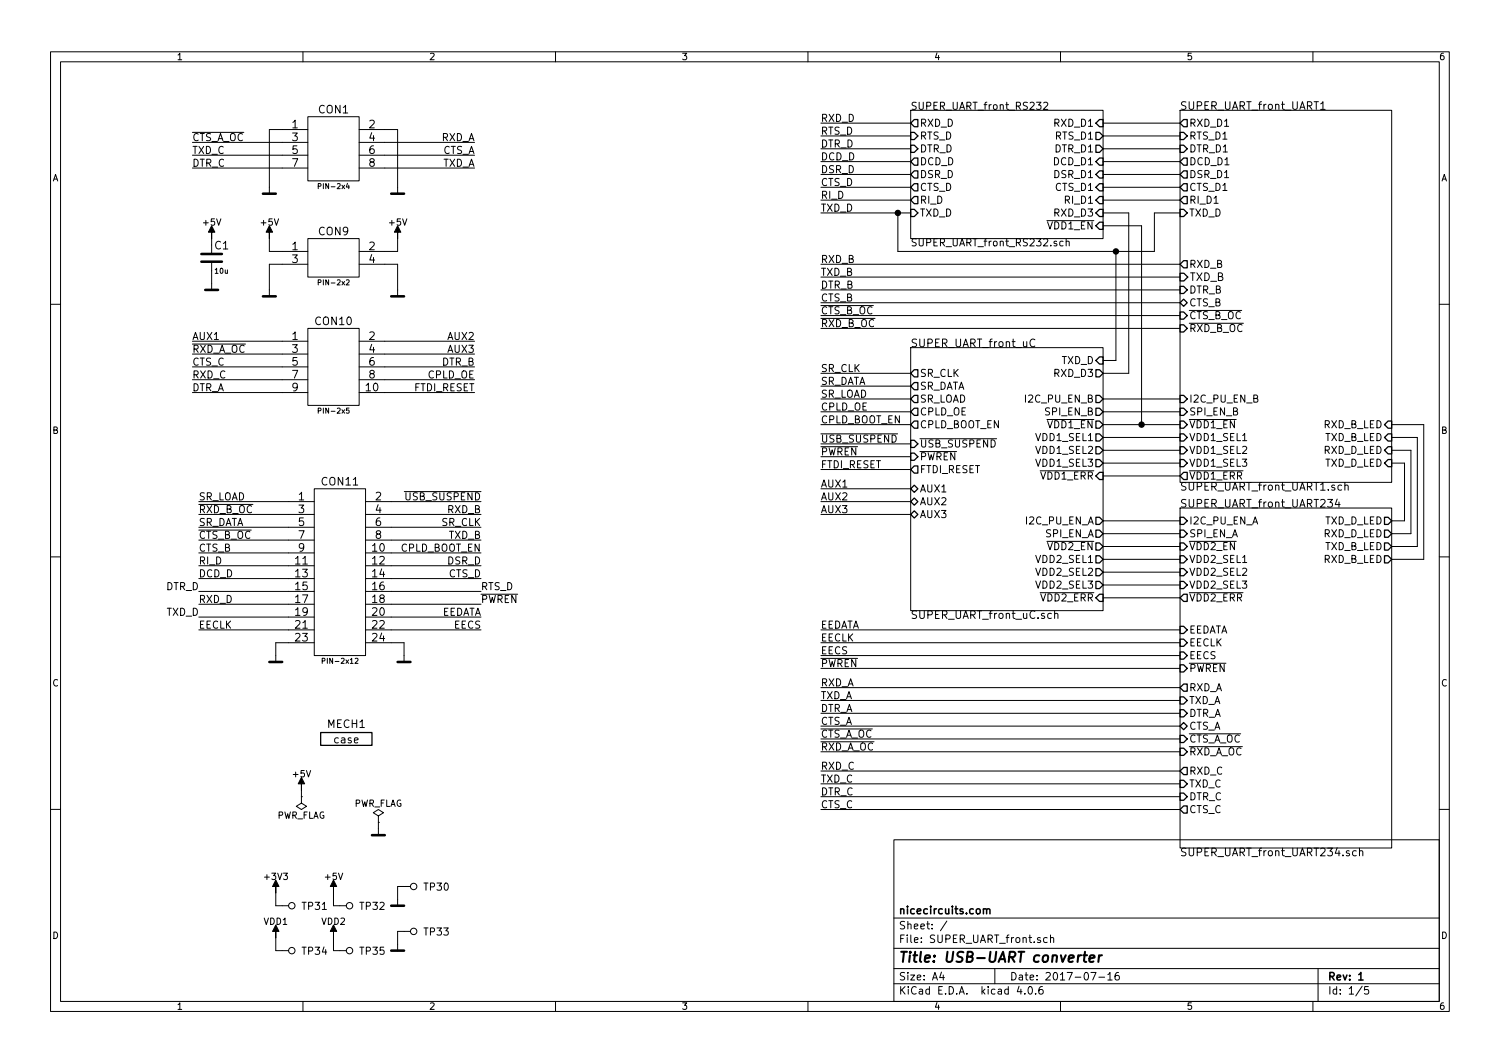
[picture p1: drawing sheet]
EESchema Schematic File Version 2
LIBS:SUPER_UART_front-rescue
LIBS:_test_
LIBS:niceAVR
LIBS:niceCommunicationIC
LIBS:niceConectorsOther
LIBS:niceDiodes
LIBS:niceDrivers
LIBS:niceLogic
LIBS:niceMechanical
LIBS:niceModules
LIBS:niceMosfets
LIBS:niceOpamps
LIBS:nicePinheaders
LIBS:nicePowerSupplies
LIBS:niceResonators
LIBS:niceRLC
LIBS:niceSensors
LIBS:niceSTM32
LIBS:niceSwitches
LIBS:niceTerminalBlocks
LIBS:Test
LIBS:pnAnalogOther
LIBS:pnConnector
LIBS:pnDiode
LIBS:pnLogic
LIBS:pnModules
LIBS:pnOpamp
LIBS:pnPins
LIBS:pnPowerManagement
LIBS:pnRC
LIBS:pnSwitches
LIBS:pnSymbols
LIBS:pnTransistor
LIBS:pnRelay
LIBS:74xgxx
LIBS:74xx
LIBS:cmos4000
LIBS:niceIsolators
LIBS:conn
LIBS:niceCpld
LIBS:niceFFC
LIBS:power
LIBS:SUPER_UART_front-cache
EELAYER 25 0
EELAYER END
$Descr A4 11693 8268
encoding utf-8
Sheet 1 5
Title "USB-UART converter"
Date "2017-07-16"
Rev "1"
Comp "nicecircuits.com"
Comment1 ""
Comment2 ""
Comment3 ""
Comment4 ""
$EndDescr
$Sheet
S 7100 2700 1500 2050
U 5914893E
F0 "SUPER_UART_front_uC" 60
F1 "SUPER_UART_front_uC.sch" 60
F2 "TXD_D" I R 8600 2800 56 
F3 "RXD_D3" O R 8600 2900 56 
F4 "~I2C_PU_EN_B" O R 8600 3100 56 
F5 "SPI_EN_B" O R 8600 3200 56 
F6 "~I2C_PU_EN_A" O R 8600 4050 56 
F7 "SPI_EN_A" O R 8600 4150 56 
F8 "VDD1_SEL1" O R 8600 3400 56 
F9 "VDD1_SEL2" O R 8600 3500 56 
F10 "VDD1_SEL3" O R 8600 3600 56 
F11 "~VDD1_EN" O R 8600 3300 56 
F12 "VDD2_SEL1" O R 8600 4350 56 
F13 "VDD2_SEL2" O R 8600 4450 56 
F14 "VDD2_SEL3" O R 8600 4550 56 
F15 "~VDD2_EN" O R 8600 4250 56 
F16 "~USB_SUSPEND" I L 7100 3450 56 
F17 "~PWREN" I L 7100 3550 56 
F18 "FTDI_RESET" O L 7100 3650 56 
F19 "SR_CLK" O L 7100 2900 56 
F20 "SR_DATA" O L 7100 3000 56 
F21 "SR_LOAD" O L 7100 3100 56 
F22 "CPLD_OE" O L 7100 3200 56 
F23 "CPLD_BOOT_EN" O L 7100 3300 56 
F24 "~VDD2_ERR" I R 8600 4650 56 
F25 "~VDD1_ERR" I R 8600 3700 56 
F26 "AUX1" B L 7100 3800 56 
F27 "AUX2" B L 7100 3900 56 
F28 "AUX3" B L 7100 4000 56 
$EndSheet
$Comp
L dummy_mech MECH1
U 1 1
P 2700 5750
F 0 "MECH1" H 2700 5870 60  0000 C CNN
F 1 "case" H 2700 5750 60  0000 C CNN
F 2 "dummy" H 2700 5660 40  0001 C CNN
F 3 "" H 2700 5750 60  0001 C CNN
	1    2700 5750
	1    0    0    -1  
$EndComp
$Sheet
S 7100 850  1500 1000
U 5933A622
F0 "SUPER_UART_front_RS232" 56
F1 "SUPER_UART_front_RS232.sch" 56
F2 "DSR_D" O L 7100 1350 56 
F3 "DCD_D" O L 7100 1250 56 
F4 "RXD_D" O L 7100 950 56 
F5 "CTS_D" O L 7100 1450 56 
F6 "RI_D" O L 7100 1550 56 
F7 "DTR_D" I L 7100 1150 56 
F8 "RTS_D" I L 7100 1050 56 
F9 "RTS_D1" O R 8600 1050 56 
F10 "DTR_D1" O R 8600 1150 56 
F11 "DSR_D1" I R 8600 1350 56 
F12 "DCD_D1" I R 8600 1250 56 
F13 "RXD_D1" I R 8600 950 56 
F14 "CTS_D1" I R 8600 1450 56 
F15 "RI_D1" I R 8600 1550 56 
F16 "RXD_D3" I R 8600 1650 56 
F17 "TXD_D" I L 7100 1650 56 
F18 "~VDD1_EN" I R 8600 1750 56 
$EndSheet
$Sheet
S 9200 850  1650 2900
U 59119AE0
F0 "SUPER_UART_front_UART1" 60
F1 "SUPER_UART_front_UART1.sch" 60
F2 "TXD_B" I L 9200 2150 60 
F3 "TXD_D_LED" I R 10850 3600 56 
F4 "RXD_D_LED" I R 10850 3500 56 
F5 "DTR_B" I L 9200 2250 56 
F6 "TXD_D" I L 9200 1650 56 
F7 "DTR_D1" I L 9200 1150 56 
F8 "RTS_D1" I L 9200 1050 56 
F9 "~I2C_PU_EN_B" I L 9200 3100 56 
F10 "TXD_B_LED" I R 10850 3400 56 
F11 "RXD_B_LED" I R 10850 3300 56 
F12 "VDD1_SEL1" I L 9200 3400 56 
F13 "VDD1_SEL2" I L 9200 3500 56 
F14 "VDD1_SEL3" I L 9200 3600 56 
F15 "~VDD1_EN" I L 9200 3300 56 
F16 "RXD_D1" O L 9200 950 56 
F17 "CTS_D1" O L 9200 1450 56 
F18 "DCD_D1" O L 9200 1250 56 
F19 "DSR_D1" O L 9200 1350 56 
F20 "RI_D1" O L 9200 1550 56 
F21 "RXD_B" O L 9200 2050 56 
F22 "CTS_B" B L 9200 2350 56 
F23 "SPI_EN_B" I L 9200 3200 56 
F24 "~CTS_B_OC" I L 9200 2450 56 
F25 "~RXD_B_OC" I L 9200 2550 56 
F26 "~VDD1_ERR" O L 9200 3700 56 
$EndSheet
$Sheet
S 9200 3950 1650 2650
U 5911B250
F0 "SUPER_UART_front_UART234" 60
F1 "SUPER_UART_front_UART234.sch" 60
F2 "TXD_A" I L 9200 5450 56 
F3 "EEDATA" I L 9200 4900 56 
F4 "EECLK" I L 9200 5000 56 
F5 "EECS" I L 9200 5100 56 
F6 "~PWREN" I L 9200 5200 56 
F7 "SPI_EN_A" I L 9200 4150 56 
F8 "~I2C_PU_EN_A" I L 9200 4050 56 
F9 "RXD_D_LED" O R 10850 4150 56 
F10 "TXD_D_LED" O R 10850 4050 56 
F11 "TXD_B_LED" O R 10850 4250 56 
F12 "RXD_B_LED" O R 10850 4350 56 
F13 "VDD2_SEL1" I L 9200 4350 56 
F14 "VDD2_SEL2" I L 9200 4450 56 
F15 "VDD2_SEL3" I L 9200 4550 56 
F16 "~VDD2_EN" I L 9200 4250 56 
F17 "DTR_A" I L 9200 5550 56 
F18 "CTS_A" B L 9200 5650 56 
F19 "TXD_C" I L 9200 6100 56 
F20 "DTR_C" I L 9200 6200 56 
F21 "RXD_C" O L 9200 6000 56 
F22 "CTS_C" O L 9200 6300 56 
F23 "RXD_A" O L 9200 5350 56 
F24 "~CTS_A_OC" I L 9200 5750 56 
F25 "~RXD_A_OC" I L 9200 5850 56 
F26 "~VDD2_ERR" O L 9200 4650 56 
$EndSheet
Text Label 6400 1350 0    56   ~ 0
DSR_D
Text Label 6400 1250 0    56   ~ 0
DCD_D
Text Label 6400 950  0    56   ~ 0
RXD_D
Text Label 6400 1450 0    56   ~ 0
CTS_D
Text Label 6400 1550 0    56   ~ 0
RI_D
Text Label 6400 1150 0    56   ~ 0
DTR_D
Text Label 6400 1050 0    56   ~ 0
RTS_D
Text Label 6400 1650 0    56   ~ 0
TXD_D
Text Label 6400 2150 0    56   ~ 0
TXD_B
Text Label 6400 2250 0    56   ~ 0
DTR_B
Text Label 6400 2050 0    56   ~ 0
RXD_B
Text Label 6400 2350 0    56   ~ 0
CTS_B
Text Label 6400 2450 0    56   ~ 0
~CTS_B_OC
Text Label 6400 2550 0    56   ~ 0
~RXD_B_OC
Text Label 6400 5450 0    56   ~ 0
TXD_A
Text Label 6400 4900 0    56   ~ 0
EEDATA
Text Label 6400 5000 0    56   ~ 0
EECLK
Text Label 6400 5100 0    56   ~ 0
EECS
Text Label 6400 5200 0    56   ~ 0
~PWREN
Text Label 6400 5550 0    56   ~ 0
DTR_A
Text Label 6400 5650 0    56   ~ 0
CTS_A
Text Label 6400 6100 0    56   ~ 0
TXD_C
Text Label 6400 6200 0    56   ~ 0
DTR_C
Text Label 6400 6000 0    56   ~ 0
RXD_C
Text Label 6400 6300 0    56   ~ 0
CTS_C
Text Label 6400 5350 0    56   ~ 0
RXD_A
Text Label 3750 4400 2    56   ~ 0
DSR_D
Text Label 1550 4500 0    56   ~ 0
DCD_D
Text Label 1550 4700 0    56   ~ 0
RXD_D
Text Label 3750 4500 2    56   ~ 0
CTS_D
Text Label 1550 4400 0    56   ~ 0
RI_D
Text Label 1550 4600 2    56   ~ 0
DTR_D
Text Label 3750 4600 0    56   ~ 0
RTS_D
Text Label 1550 4800 2    56   ~ 0
TXD_D
Text Label 3750 4200 2    56   ~ 0
TXD_B
Text Label 3700 2850 2    56   ~ 0
DTR_B
Text Label 3750 4000 2    56   ~ 0
RXD_B
Text Label 1550 4300 0    56   ~ 0
CTS_B
Text Label 1550 4200 0    56   ~ 0
~CTS_B_OC
Text Label 1550 4000 0    56   ~ 0
~RXD_B_OC
Text Label 3700 1300 2    56   ~ 0
TXD_A
Text Label 3750 4800 2    56   ~ 0
EEDATA
Text Label 1550 4900 0    56   ~ 0
EECLK
Text Label 3750 4900 2    56   ~ 0
EECS
Text Label 3750 4700 0    56   ~ 0
~PWREN
Text Label 1500 3050 0    56   ~ 0
DTR_A
Text Label 3700 1200 2    56   ~ 0
CTS_A
Text Label 1500 1200 0    56   ~ 0
TXD_C
Text Label 1500 1300 0    56   ~ 0
DTR_C
Text Label 1500 2950 0    56   ~ 0
RXD_C
Text Label 1500 2850 0    56   ~ 0
CTS_C
Text Label 3700 1100 2    56   ~ 0
RXD_A
Text Label 3750 3900 2    56   ~ 0
~USB_SUSPEND
Text Label 3700 3050 2    56   ~ 0
FTDI_RESET
Text Label 3750 4100 2    56   ~ 0
SR_CLK
Text Label 1550 4100 0    56   ~ 0
SR_DATA
Text Label 1550 3900 0    56   ~ 0
SR_LOAD
Text Label 3700 2950 2    56   ~ 0
CPLD_OE
Text Label 3750 4300 2    56   ~ 0
CPLD_BOOT_EN
Text Label 6400 5750 0    56   ~ 0
~CTS_A_OC
Text Label 6400 5850 0    56   ~ 0
~RXD_A_OC
Text Label 1500 1100 0    56   ~ 0
~CTS_A_OC
Text Label 1500 2750 0    56   ~ 0
~RXD_A_OC
Text Label 6400 3550 0    56   ~ 0
~PWREN
Text Label 6400 3450 0    56   ~ 0
~USB_SUSPEND
Text Label 6400 3650 0    56   ~ 0
FTDI_RESET
Text Label 6400 2900 0    56   ~ 0
SR_CLK
Text Label 6400 3000 0    56   ~ 0
SR_DATA
Text Label 6400 3100 0    56   ~ 0
SR_LOAD
Text Label 6400 3200 0    56   ~ 0
CPLD_OE
Text Label 6400 3300 0    56   ~ 0
CPLD_BOOT_EN
$Comp
L GND #PWR01
U 1 1
P 1650 2200
F 0 "#PWR01" H 1685 2175 10  0001 C CNN
F 1 "GND" H 1620 2175 10  0001 C CNN
F 2 "" H 1650 2200 50  0001 C CNN
F 3 "" H 1650 2200 50  0001 C CNN
	1    1650 2200
	1    0    0    -1  
$EndComp
$Comp
L +5V-RESCUE-SUPER_UART_front #PWR02
U 1 1
P 1650 1850
F 0 "#PWR02" V 1615 1925 10  0001 C CNN
F 1 "+5V" H 1650 1980 50  0000 C CNN
F 2 "" H 1650 1850 50  0001 C CNN
F 3 "" H 1650 1850 50  0001 C CNN
	1    1650 1850
	1    0    0    -1  
$EndComp
$Comp
L C C1
U 1 1
P 1650 2000
F 0 "C1" H 1670 2100 60  0000 L CNN
F 1 "10u" H 1670 1900 40  0000 L CNN
F 2 "niceRLC:0805_N" H 1670 1840 40  0001 L CNN
F 3 "" H 1650 2000 56  0001 C CNN
F 4 "Value" H 1650 2000 60  0001 C CNN "Fieldname"
	1    1650 2000
	1    0    0    -1  
$EndComp
Wire Wire Line
	8600 950  9200 950 
Wire Wire Line
	8600 1050 9200 1050
Wire Wire Line
	9200 1150 8600 1150
Wire Wire Line
	8600 1250 9200 1250
Wire Wire Line
	9200 1350 8600 1350
Wire Wire Line
	8600 1450 9200 1450
Wire Wire Line
	9200 1550 8600 1550
Wire Wire Line
	8600 3100 9200 3100
Wire Wire Line
	9200 3200 8600 3200
Wire Wire Line
	8600 3300 9200 3300
Wire Wire Line
	9200 3400 8600 3400
Wire Wire Line
	8600 3500 9200 3500
Wire Wire Line
	9200 3600 8600 3600
Wire Wire Line
	8600 4050 9200 4050
Wire Wire Line
	9200 4150 8600 4150
Wire Wire Line
	8600 4250 9200 4250
Wire Wire Line
	9200 4350 8600 4350
Wire Wire Line
	8600 4450 9200 4450
Wire Wire Line
	9200 4550 8600 4550
Wire Wire Line
	8600 2800 8700 2800
Wire Wire Line
	8700 2800 8700 1950
Connection ~ 8700 1950
Wire Wire Line
	8600 2900 8800 2900
Wire Wire Line
	8800 2900 8800 1650
Wire Wire Line
	8800 1650 8600 1650
Wire Wire Line
	6400 2050 9200 2050
Wire Wire Line
	6400 2150 9200 2150
Wire Wire Line
	6400 2250 9200 2250
Wire Wire Line
	6400 2350 9200 2350
Wire Wire Line
	6400 2450 9200 2450
Wire Wire Line
	6400 2550 9200 2550
Wire Wire Line
	6400 4900 9200 4900
Wire Wire Line
	6400 5000 9200 5000
Wire Wire Line
	6400 5100 9200 5100
Wire Wire Line
	6400 5200 9200 5200
Wire Wire Line
	6400 5350 9200 5350
Wire Wire Line
	6400 5450 9200 5450
Wire Wire Line
	6400 5550 9200 5550
Wire Wire Line
	6400 5650 9200 5650
Wire Wire Line
	6400 6000 9200 6000
Wire Wire Line
	6400 6100 9200 6100
Wire Wire Line
	6400 6200 9200 6200
Wire Wire Line
	6400 6300 9200 6300
Wire Wire Line
	10850 4050 10950 4050
Wire Wire Line
	10950 4050 10950 3600
Wire Wire Line
	10950 3600 10850 3600
Wire Wire Line
	10850 3500 11000 3500
Wire Wire Line
	11000 3500 11000 4150
Wire Wire Line
	11000 4150 10850 4150
Wire Wire Line
	10850 4250 11050 4250
Wire Wire Line
	11050 4250 11050 3400
Wire Wire Line
	11050 3400 10850 3400
Wire Wire Line
	10850 3300 11100 3300
Wire Wire Line
	11100 3300 11100 4350
Wire Wire Line
	11100 4350 10850 4350
Wire Wire Line
	6400 950  7100 950 
Wire Wire Line
	6400 1050 7100 1050
Wire Wire Line
	6400 1150 7100 1150
Wire Wire Line
	6400 1250 7100 1250
Wire Wire Line
	6400 1350 7100 1350
Wire Wire Line
	6400 1450 7100 1450
Wire Wire Line
	6400 1550 7100 1550
Wire Wire Line
	6400 1650 7100 1650
Wire Wire Line
	3000 3050 3700 3050
Wire Wire Line
	3050 3900 3750 3900
Wire Wire Line
	3050 4100 3750 4100
Wire Wire Line
	2250 4400 1550 4400
Wire Wire Line
	2250 3900 1550 3900
Wire Wire Line
	2250 4100 1550 4100
Wire Wire Line
	3050 4500 3750 4500
Wire Wire Line
	2250 4800 1550 4800
Wire Wire Line
	3050 4000 3750 4000
Wire Wire Line
	3050 4200 3750 4200
Wire Wire Line
	3000 2850 3700 2850
Wire Wire Line
	2250 4300 1550 4300
Wire Wire Line
	2250 4200 1550 4200
Wire Wire Line
	2250 4000 1550 4000
Wire Wire Line
	7000 1650 7000 1950
Connection ~ 7000 1650
Wire Wire Line
	3050 4800 3750 4800
Wire Wire Line
	2250 4900 1550 4900
Wire Wire Line
	3050 4900 3750 4900
Wire Wire Line
	3050 4600 3750 4600
Wire Wire Line
	3000 1100 3700 1100
Wire Wire Line
	3000 1300 3700 1300
Wire Wire Line
	2200 3050 1500 3050
Wire Wire Line
	3000 1200 3700 1200
Wire Wire Line
	2200 2950 1500 2950
Wire Wire Line
	2200 1200 1500 1200
Wire Wire Line
	2200 1300 1500 1300
Wire Wire Line
	2200 2850 1500 2850
Wire Wire Line
	2250 4500 1550 4500
Wire Wire Line
	2250 4700 1550 4700
Wire Wire Line
	2250 4600 1550 4600
Wire Wire Line
	3050 4400 3750 4400
Wire Wire Line
	3000 2950 3700 2950
Wire Wire Line
	3050 4700 3750 4700
Wire Wire Line
	3050 4300 3750 4300
Wire Wire Line
	6400 5750 9200 5750
Wire Wire Line
	6400 5850 9200 5850
Wire Wire Line
	1500 1100 2200 1100
Wire Wire Line
	1500 2750 2200 2750
Wire Wire Line
	7100 3650 6400 3650
Wire Wire Line
	7100 3550 6400 3550
Wire Wire Line
	7100 3450 6400 3450
Wire Wire Line
	7100 3000 6400 3000
Wire Wire Line
	7100 2900 6400 2900
Wire Wire Line
	7100 3200 6400 3200
Wire Wire Line
	7100 3100 6400 3100
Wire Wire Line
	7100 3300 6400 3300
Wire Wire Line
	9200 3700 8600 3700
Wire Wire Line
	8600 4650 9200 4650
Wire Wire Line
	1650 2100 1650 2200
Wire Wire Line
	1650 1900 1650 1850
$Comp
L +5V-RESCUE-SUPER_UART_front #PWR03
U 1 1
P 2350 6150
F 0 "#PWR03" V 2315 6225 10  0001 C CNN
F 1 "+5V" H 2350 6280 50  0000 C CNN
F 2 "" H 2350 6150 50  0001 C CNN
F 3 "" H 2350 6150 50  0001 C CNN
	1    2350 6150
	1    0    0    -1  
$EndComp
$Comp
L GND #PWR04
U 1 1
P 2950 6450
F 0 "#PWR04" H 2985 6425 10  0001 C CNN
F 1 "GND" H 2920 6425 10  0001 C CNN
F 2 "" H 2950 6450 50  0001 C CNN
F 3 "" H 2950 6450 50  0001 C CNN
	1    2950 6450
	1    0    0    -1  
$EndComp
$Comp
L PWR_FLAG #FLG05
U 1 1
P 2950 6400
F 0 "#FLG05" H 2950 6475 50  0001 C CNN
F 1 "PWR_FLAG" H 2950 6550 50  0000 C CNN
F 2 "" H 2950 6400 50  0001 C CNN
F 3 "" H 2950 6400 50  0001 C CNN
	1    2950 6400
	1    0    0    -1  
$EndComp
$Comp
L PWR_FLAG #FLG06
U 1 1
P 2350 6200
F 0 "#FLG06" H 2350 6275 50  0001 C CNN
F 1 "PWR_FLAG" H 2350 6350 50  0000 C CNN
F 2 "" H 2350 6200 50  0001 C CNN
F 3 "" H 2350 6200 50  0001 C CNN
	1    2350 6200
	-1   0    0    1   
$EndComp
Wire Wire Line
	2350 6200 2350 6150
Wire Wire Line
	2950 6450 2950 6400
Wire Wire Line
	7000 1950 9000 1950
Wire Wire Line
	9000 1950 9000 1650
Wire Wire Line
	9000 1650 9200 1650
Wire Wire Line
	8600 1750 8900 1750
Wire Wire Line
	8900 1750 8900 3300
Connection ~ 8900 3300
$Comp
L PIN-2x12 CON11
U 1 1
P 2650 4500
F 0 "CON11" H 2650 5260 60  0000 C CNN
F 1 "PIN-2x12" H 2650 3860 40  0000 C CNN
F 2 "pnPinheaders:PIN12x2SMD" H 2650 3800 40  0001 C CNN
F 3 "" H 2650 4500 56  0001 C CNN
F 4 "Value" H 2650 4500 60  0001 C CNN "Fieldname"
	1    2650 4500
	1    0    0    -1  
$EndComp
$Comp
L PIN-2x4 CON1
U 1 1
P 2600 1200
F 0 "CON1" H 2600 1560 60  0000 C CNN
F 1 "PIN-2x4" H 2600 960 40  0000 C CNN
F 2 "pnPinheaders:PIN4x2SMD" H 2600 900 40  0001 C CNN
F 3 "" H 2600 1200 56  0001 C CNN
F 4 "Value" H 2600 1200 60  0001 C CNN "Fieldname"
	1    2600 1200
	1    0    0    -1  
$EndComp
$Comp
L GND #PWR07
U 1 1
P 3150 5100
F 0 "#PWR07" H 3185 5075 10  0001 C CNN
F 1 "GND" H 3120 5075 10  0001 C CNN
F 2 "" H 3150 5100 50  0001 C CNN
F 3 "" H 3150 5100 50  0001 C CNN
	1    3150 5100
	1    0    0    -1  
$EndComp
Wire Wire Line
	3050 5000 3150 5000
Wire Wire Line
	3150 5000 3150 5100
$Comp
L GND #PWR08
U 1 1
P 2150 5100
F 0 "#PWR08" H 2185 5075 10  0001 C CNN
F 1 "GND" H 2120 5075 10  0001 C CNN
F 2 "" H 2150 5100 50  0001 C CNN
F 3 "" H 2150 5100 50  0001 C CNN
	1    2150 5100
	1    0    0    -1  
$EndComp
Wire Wire Line
	2250 5000 2150 5000
Wire Wire Line
	2150 5000 2150 5100
$Comp
L GND #PWR09
U 1 1
P 2100 1450
F 0 "#PWR09" H 2135 1425 10  0001 C CNN
F 1 "GND" H 2070 1425 10  0001 C CNN
F 2 "" H 2100 1450 50  0001 C CNN
F 3 "" H 2100 1450 50  0001 C CNN
	1    2100 1450
	1    0    0    -1  
$EndComp
Wire Wire Line
	2100 1450 2100 1000
Wire Wire Line
	2100 1000 2200 1000
$Comp
L GND #PWR010
U 1 1
P 3100 1450
F 0 "#PWR010" H 3135 1425 10  0001 C CNN
F 1 "GND" H 3070 1425 10  0001 C CNN
F 2 "" H 3100 1450 50  0001 C CNN
F 3 "" H 3100 1450 50  0001 C CNN
	1    3100 1450
	1    0    0    -1  
$EndComp
Wire Wire Line
	3100 1450 3100 1000
Wire Wire Line
	3100 1000 3000 1000
$Comp
L GND #PWR011
U 1 1
P 2100 2250
F 0 "#PWR011" H 2135 2225 10  0001 C CNN
F 1 "GND" H 2070 2225 10  0001 C CNN
F 2 "" H 2100 2250 50  0001 C CNN
F 3 "" H 2100 2250 50  0001 C CNN
	1    2100 2250
	1    0    0    -1  
$EndComp
$Comp
L GND #PWR012
U 1 1
P 3100 2250
F 0 "#PWR012" H 3135 2225 10  0001 C CNN
F 1 "GND" H 3070 2225 10  0001 C CNN
F 2 "" H 3100 2250 50  0001 C CNN
F 3 "" H 3100 2250 50  0001 C CNN
	1    3100 2250
	1    0    0    -1  
$EndComp
Wire Wire Line
	3100 2250 3100 2050
Wire Wire Line
	3100 2050 3000 2050
Wire Wire Line
	2200 2050 2100 2050
Wire Wire Line
	2100 2050 2100 2250
$Comp
L +5V-RESCUE-SUPER_UART_front #PWR013
U 1 1
P 2100 1850
F 0 "#PWR013" V 2065 1925 10  0001 C CNN
F 1 "+5V" H 2100 1980 50  0000 C CNN
F 2 "" H 2100 1850 50  0001 C CNN
F 3 "" H 2100 1850 50  0001 C CNN
	1    2100 1850
	1    0    0    -1  
$EndComp
Wire Wire Line
	2100 1850 2100 1950
Wire Wire Line
	2100 1950 2200 1950
Wire Wire Line
	3000 1950 3100 1950
Wire Wire Line
	3100 1950 3100 1850
$Comp
L +5V-RESCUE-SUPER_UART_front #PWR014
U 1 1
P 3100 1850
F 0 "#PWR014" V 3065 1925 10  0001 C CNN
F 1 "+5V" H 3100 1980 50  0000 C CNN
F 2 "" H 3100 1850 50  0001 C CNN
F 3 "" H 3100 1850 50  0001 C CNN
	1    3100 1850
	1    0    0    -1  
$EndComp
$Comp
L PIN-2x5 CON10
U 1 1
P 2600 2850
F 0 "CON10" H 2600 3210 60  0000 C CNN
F 1 "PIN-2x5" H 2600 2510 40  0000 C CNN
F 2 "pnPinheaders:PIN5x2SMD" H 2600 2450 40  0001 C CNN
F 3 "" H 2600 2850 56  0001 C CNN
F 4 "Value" H 2600 2850 60  0001 C CNN "Fieldname"
	1    2600 2850
	1    0    0    -1  
$EndComp
$Comp
L PIN-2x2 CON9
U 1 1
P 2600 2050
F 0 "CON9" H 2600 2310 60  0000 C CNN
F 1 "PIN-2x2" H 2600 1910 40  0000 C CNN
F 2 "pnPinheaders:PIN2x2SMD" H 2600 1850 40  0001 C CNN
F 3 "" H 2600 2050 56  0001 C CNN
F 4 "Value" H 2600 2050 60  0001 C CNN "Fieldname"
	1    2600 2050
	1    0    0    -1  
$EndComp
Wire Wire Line
	2200 2650 1500 2650
Text Label 1500 2650 0    56   ~ 0
AUX1
Wire Wire Line
	3000 2650 3700 2650
Text Label 3700 2650 2    56   ~ 0
AUX2
Wire Wire Line
	3000 2750 3700 2750
Text Label 3700 2750 2    56   ~ 0
AUX3
Wire Wire Line
	7100 3900 6400 3900
Text Label 6400 3900 0    56   ~ 0
AUX2
Wire Wire Line
	7100 4000 6400 4000
Text Label 6400 4000 0    56   ~ 0
AUX3
Wire Wire Line
	7100 3800 6400 3800
Text Label 6400 3800 0    56   ~ 0
AUX1
Wire Wire Line
	2650 7050 2600 7050
Wire Wire Line
	2600 7050 2600 6950
Wire Wire Line
	2200 7050 2150 7050
Wire Wire Line
	2150 7050 2150 6950
Wire Wire Line
	2650 7400 2600 7400
Wire Wire Line
	2600 7400 2600 7300
Wire Wire Line
	2200 7400 2150 7400
Wire Wire Line
	2150 7400 2150 7300
Wire Wire Line
	3150 7250 3100 7250
Wire Wire Line
	3100 7250 3100 7350
Wire Wire Line
	3150 6900 3100 6900
Wire Wire Line
	3100 6900 3100 7000
$Comp
L Testpoint TP30
U 1 1
P 3150 6900
F 0 "TP30" V 3150 7050 56  0000 L CNN
F 1 "Testpoint" V 3150 7050 60  0001 L CNN
F 2 "pnConnector:TP_1mm" H 3350 6950 20  0001 C CNN
F 3 "" H 3150 6950 60  0000 C CNN
F 4 "Value" H 3150 6900 60  0001 C CNN "Fieldname"
	1    3150 6900
	0    1    1    0   
$EndComp
$Comp
L GND #PWR015
U 1 1
P 3100 7000
F 0 "#PWR015" H 3100 6800 50  0001 C CNN
F 1 "GND" H 3100 6875 30  0001 C CNN
F 2 "" H 3100 7000 50  0001 C CNN
F 3 "" H 3100 7000 50  0001 C CNN
	1    3100 7000
	1    0    0    -1  
$EndComp
$Comp
L Testpoint TP33
U 1 1
P 3150 7250
F 0 "TP33" V 3150 7400 56  0000 L CNN
F 1 "Testpoint" V 3150 7400 60  0001 L CNN
F 2 "pnConnector:TP_1mm" H 3350 7300 20  0001 C CNN
F 3 "" H 3150 7300 60  0000 C CNN
F 4 "Value" H 3150 7250 60  0001 C CNN "Fieldname"
	1    3150 7250
	0    1    1    0   
$EndComp
$Comp
L GND #PWR016
U 1 1
P 3100 7350
F 0 "#PWR016" H 3100 7150 50  0001 C CNN
F 1 "GND" H 3100 7225 30  0001 C CNN
F 2 "" H 3100 7350 50  0001 C CNN
F 3 "" H 3100 7350 50  0001 C CNN
	1    3100 7350
	1    0    0    -1  
$EndComp
$Comp
L VDD2 #PWR017
U 1 1
P 2600 7300
F 0 "#PWR017" V 2565 7380 10  0001 C CNN
F 1 "VDD2" H 2600 7430 50  0000 C CNN
F 2 "" H 2600 7300 50  0001 C CNN
F 3 "" H 2600 7300 50  0001 C CNN
	1    2600 7300
	1    0    0    -1  
$EndComp
$Comp
L VDD1 #PWR018
U 1 1
P 2150 7300
F 0 "#PWR018" V 2115 7380 10  0001 C CNN
F 1 "VDD1" H 2150 7430 50  0000 C CNN
F 2 "" H 2150 7300 50  0001 C CNN
F 3 "" H 2150 7300 50  0001 C CNN
	1    2150 7300
	1    0    0    -1  
$EndComp
$Comp
L Testpoint TP34
U 1 1
P 2200 7400
F 0 "TP34" V 2200 7550 56  0000 L CNN
F 1 "Testpoint" V 2200 7550 60  0001 L CNN
F 2 "pnConnector:TP_1mm" H 2400 7450 20  0001 C CNN
F 3 "" H 2200 7450 60  0000 C CNN
F 4 "Value" H 2200 7400 60  0001 C CNN "Fieldname"
	1    2200 7400
	0    1    1    0   
$EndComp
$Comp
L Testpoint TP35
U 1 1
P 2650 7400
F 0 "TP35" V 2650 7550 56  0000 L CNN
F 1 "Testpoint" V 2650 7550 60  0001 L CNN
F 2 "pnConnector:TP_1mm" H 2850 7450 20  0001 C CNN
F 3 "" H 2650 7450 60  0000 C CNN
F 4 "Value" H 2650 7400 60  0001 C CNN "Fieldname"
	1    2650 7400
	0    1    1    0   
$EndComp
$Comp
L +3V3-RESCUE-SUPER_UART_front #PWR019
U 1 1
P 2150 6950
F 0 "#PWR019" V 2110 6995 10  0001 C CNN
F 1 "+3V3" H 2150 7080 50  0000 C CNN
F 2 "" H 2150 6950 50  0001 C CNN
F 3 "" H 2150 6950 50  0001 C CNN
	1    2150 6950
	1    0    0    -1  
$EndComp
$Comp
L Testpoint TP31
U 1 1
P 2200 7050
F 0 "TP31" V 2200 7200 56  0000 L CNN
F 1 "Testpoint" V 2200 7200 60  0001 L CNN
F 2 "pnConnector:TP_1mm" H 2400 7100 20  0001 C CNN
F 3 "" H 2200 7100 60  0000 C CNN
F 4 "Value" H 2200 7050 60  0001 C CNN "Fieldname"
	1    2200 7050
	0    1    1    0   
$EndComp
$Comp
L Testpoint TP32
U 1 1
P 2650 7050
F 0 "TP32" V 2650 7200 56  0000 L CNN
F 1 "Testpoint" V 2650 7200 60  0001 L CNN
F 2 "pnConnector:TP_1mm" H 2850 7100 20  0001 C CNN
F 3 "" H 2650 7100 60  0000 C CNN
F 4 "Value" H 2650 7050 60  0001 C CNN "Fieldname"
	1    2650 7050
	0    1    1    0   
$EndComp
$Comp
L +5V-RESCUE-SUPER_UART_front #PWR020
U 1 1
P 2600 6950
F 0 "#PWR020" V 2565 7025 10  0001 C CNN
F 1 "+5V" H 2600 7080 50  0000 C CNN
F 2 "" H 2600 6950 50  0001 C CNN
F 3 "" H 2600 6950 50  0001 C CNN
	1    2600 6950
	1    0    0    -1  
$EndComp
$EndSCHEMATC
